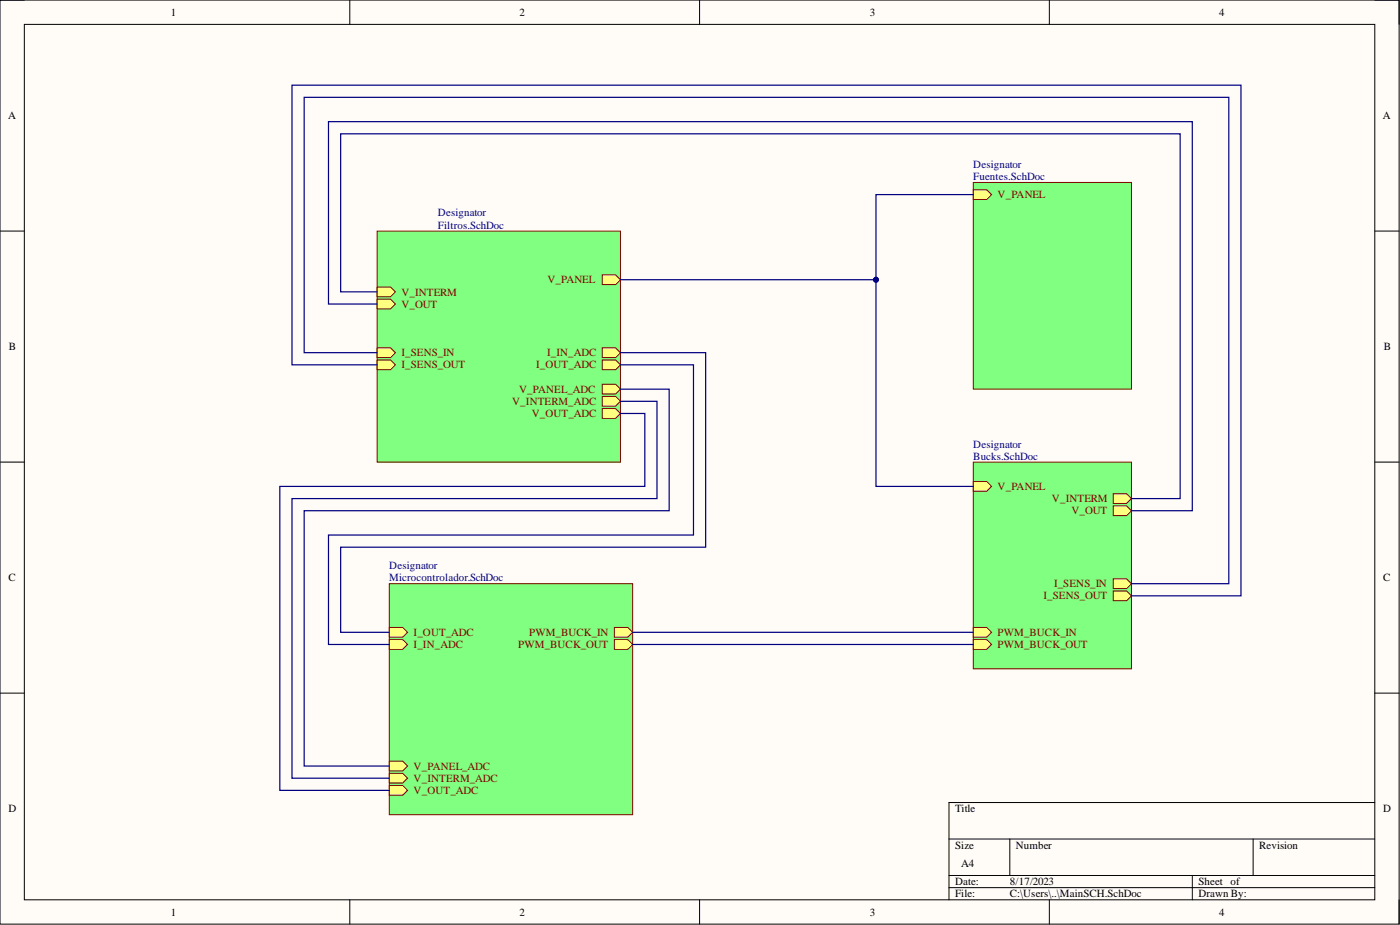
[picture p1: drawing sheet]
<svg xmlns="http://www.w3.org/2000/svg" width="292mm" height="193mm" viewBox="0 0 292 193" stroke-linecap="round" stroke-linejoin="round" font-family="sans-serif">
<path d="M0 0h291.9v192.8h-291.9z" fill-rule="evenodd" fill="#fffcf8"/>
<path d="M0 0h291.9v192.8h-291.9z" fill="none" stroke="#000" stroke-width=".21"/>
<path d="M5.1 5.1h281.7v182.6h-281.7z" fill-rule="evenodd" fill="#fffcf8"/>
<g fill="none" stroke="#000" stroke-width=".21">
<path d="M0 0h5.1M5.1 5.1h281.7v182.6h-281.7zM73 0v5.1M146 0v5.1M218.9 0v5.1M286.8 0h5.1v5.1M0 48.2h5.1M286.8 48.2h5.1M0 96.4h5.1M286.8 96.4h5.1M0 144.6h5.1M286.8 144.6h5.1"/>
<path d="M198 175h88.8M210.7 175v7.6M261.5 175v7.6M286.8 167.4h-88.8v20.3M73 187.7v5.1M146 187.7v5.1M198 182.6h88.8M198 185.2h88.8M218.9 187.7v5.1M248.8 182.6v5.1M291.9 187.7v5.1"/>
</g>
<path d="M203.1 96.4h33v43.1h-33z" fill-rule="evenodd" fill="#80ff80"/>
<path d="M203.1 96.4h33v43.1h-33z" fill="none" stroke="#800000" stroke-width=".21"/>
<path d="M203.1 100.5h2.8l1 1-1 1h-2.8z" fill-rule="evenodd" fill="#ffff80"/>
<path d="M203.1 100.5h2.8l1 1-1 1h-2.8z" fill="none" stroke="#800000" stroke-width=".21"/>
<path d="M232.3 103h2.8l1 1-1 1h-2.8z" fill-rule="evenodd" fill="#ffff80"/>
<path d="M232.3 103h2.8l1 1-1 1h-2.8z" fill="none" stroke="#800000" stroke-width=".21"/>
<path d="M203.1 133.4h2.8l1 1-1 1.1h-2.8z" fill-rule="evenodd" fill="#ffff80"/>
<path d="M203.1 133.4h2.8l1 1-1 1.1h-2.8z" fill="none" stroke="#800000" stroke-width=".21"/>
<path d="M203.1 130.9h2.8l1 1-1 1h-2.8z" fill-rule="evenodd" fill="#ffff80"/>
<path d="M203.1 130.9h2.8l1 1-1 1h-2.8z" fill="none" stroke="#800000" stroke-width=".21"/>
<path d="M232.3 105.5h2.8l1 1-1 1.1h-2.8z" fill-rule="evenodd" fill="#ffff80"/>
<path d="M232.3 105.5h2.8l1 1-1 1.1h-2.8z" fill="none" stroke="#800000" stroke-width=".21"/>
<path d="M232.3 120.8h2.8l1 1-1 1h-2.8z" fill-rule="evenodd" fill="#ffff80"/>
<path d="M232.3 120.8h2.8l1 1-1 1h-2.8z" fill="none" stroke="#800000" stroke-width=".21"/>
<path d="M232.3 123.3h2.8l1 1-1 1h-2.8z" fill-rule="evenodd" fill="#ffff80"/>
<path d="M232.3 123.3h2.8l1 1-1 1h-2.8z" fill="none" stroke="#800000" stroke-width=".21"/>
<path d="M78.7 48.2h50.8v48.2h-50.8z" fill-rule="evenodd" fill="#80ff80"/>
<path d="M78.7 48.2h50.8v48.2h-50.8z" fill="none" stroke="#800000" stroke-width=".21"/>
<path d="M78.7 72.6h2.8l1 1-1 1h-2.8z" fill-rule="evenodd" fill="#ffff80"/>
<path d="M78.7 72.6h2.8l1 1-1 1h-2.8z" fill="none" stroke="#800000" stroke-width=".21"/>
<path d="M78.7 75.1h2.8l1 1-1 1h-2.8z" fill-rule="evenodd" fill="#ffff80"/>
<path d="M78.7 75.1h2.8l1 1-1 1h-2.8z" fill="none" stroke="#800000" stroke-width=".21"/>
<path d="M78.7 59.9h2.8l1 1-1 1h-2.8z" fill-rule="evenodd" fill="#ffff80"/>
<path d="M78.7 59.9h2.8l1 1-1 1h-2.8z" fill="none" stroke="#800000" stroke-width=".21"/>
<path d="M78.7 62.4h2.8l1 1-1 1h-2.8z" fill-rule="evenodd" fill="#ffff80"/>
<path d="M78.7 62.4h2.8l1 1-1 1h-2.8z" fill="none" stroke="#800000" stroke-width=".21"/>
<path d="M125.7 57.3h2.7l1.1 1.1-1.1 1h-2.7z" fill-rule="evenodd" fill="#ffff80"/>
<path d="M125.7 57.3h2.7l1.1 1.1-1.1 1h-2.7z" fill="none" stroke="#800000" stroke-width=".21"/>
<path d="M125.7 72.6h2.7l1.1 1-1.1 1h-2.7z" fill-rule="evenodd" fill="#ffff80"/>
<path d="M125.7 72.6h2.7l1.1 1-1.1 1h-2.7z" fill="none" stroke="#800000" stroke-width=".21"/>
<path d="M125.7 75.1h2.7l1.1 1-1.1 1h-2.7z" fill-rule="evenodd" fill="#ffff80"/>
<path d="M125.7 75.1h2.7l1.1 1-1.1 1h-2.7z" fill="none" stroke="#800000" stroke-width=".21"/>
<path d="M125.7 80.2h2.7l1.1 1-1.1 1h-2.7z" fill-rule="evenodd" fill="#ffff80"/>
<path d="M125.7 80.2h2.7l1.1 1-1.1 1h-2.7z" fill="none" stroke="#800000" stroke-width=".21"/>
<path d="M125.7 82.7h2.7l1.1 1-1.1 1h-2.7z" fill-rule="evenodd" fill="#ffff80"/>
<path d="M125.7 82.7h2.7l1.1 1-1.1 1h-2.7z" fill="none" stroke="#800000" stroke-width=".21"/>
<path d="M125.7 85.2h2.7l1.1 1.1-1.1 1h-2.7z" fill-rule="evenodd" fill="#ffff80"/>
<path d="M125.7 85.2h2.7l1.1 1.1-1.1 1h-2.7z" fill="none" stroke="#800000" stroke-width=".21"/>
<path d="M203.1 38.1h33v43.1h-33z" fill-rule="evenodd" fill="#80ff80"/>
<path d="M203.1 38.1h33v43.1h-33z" fill="none" stroke="#800000" stroke-width=".21"/>
<path d="M203.1 39.6h2.8l1 1-1 1h-2.8z" fill-rule="evenodd" fill="#ffff80"/>
<path d="M203.1 39.6h2.8l1 1-1 1h-2.8z" fill="none" stroke="#800000" stroke-width=".21"/>
<path d="M81.2 121.8h50.8v48.2h-50.8z" fill-rule="evenodd" fill="#80ff80"/>
<path d="M81.2 121.8h50.8v48.2h-50.8z" fill="none" stroke="#800000" stroke-width=".21"/>
<path d="M81.2 133.4h2.8l1 1-1 1.1h-2.8z" fill-rule="evenodd" fill="#ffff80"/>
<path d="M81.2 133.4h2.8l1 1-1 1.1h-2.8z" fill="none" stroke="#800000" stroke-width=".21"/>
<path d="M81.2 130.9h2.8l1 1-1 1h-2.8z" fill-rule="evenodd" fill="#ffff80"/>
<path d="M81.2 130.9h2.8l1 1-1 1h-2.8z" fill="none" stroke="#800000" stroke-width=".21"/>
<path d="M81.2 158.8h2.8l1 1-1 1h-2.8z" fill-rule="evenodd" fill="#ffff80"/>
<path d="M81.2 158.8h2.8l1 1-1 1h-2.8z" fill="none" stroke="#800000" stroke-width=".21"/>
<path d="M81.2 161.3h2.8l1 1-1 1.1h-2.8z" fill-rule="evenodd" fill="#ffff80"/>
<path d="M81.2 161.3h2.8l1 1-1 1.1h-2.8z" fill="none" stroke="#800000" stroke-width=".21"/>
<path d="M128.2 130.9h2.8l1 1-1 1h-2.8z" fill-rule="evenodd" fill="#ffff80"/>
<path d="M128.2 130.9h2.8l1 1-1 1h-2.8z" fill="none" stroke="#800000" stroke-width=".21"/>
<path d="M128.2 133.4h2.8l1 1-1 1.1h-2.8z" fill-rule="evenodd" fill="#ffff80"/>
<path d="M128.2 133.4h2.8l1 1-1 1.1h-2.8z" fill="none" stroke="#800000" stroke-width=".21"/>
<path d="M81.2 163.9h2.8l1 1-1 1h-2.8z" fill-rule="evenodd" fill="#ffff80"/>
<path d="M81.2 163.9h2.8l1 1-1 1h-2.8z" fill="none" stroke="#800000" stroke-width=".21"/>
<path d="M129.5 58.4h53.3" fill="none" stroke="#000080" stroke-width=".25"/>
<circle cx="182.8" cy="58.4" r=".51" fill="#000080"/>
<circle cx="182.8" cy="58.4" r=".51" fill="none" stroke="#000080" stroke-width=".21"/>
<path d="M203.1 40.6h-20.3v60.9h20.3M78.7 60.9h-7.6v-33h175.1v76.1h-10.1M78.7 63.4h-10.2v-38h180.3v81.1h-12.7M78.7 73.6h-15.2v-53.3h192.9v101.5h-20.3M78.7 76.1h-17.8v-58.3h198v106.5h-22.8" fill="none" stroke="#000080" stroke-width=".25"/>
<circle cx="182.8" cy="58.4" r=".51" fill="#000080"/>
<circle cx="182.8" cy="58.4" r=".51" fill="none" stroke="#000080" stroke-width=".21"/>
<path d="M129.5 76.1h15.2v35.5h-76.2v22.8h12.7M129.5 73.6h17.7v40.6h-76.1v17.7h10.1M129.5 86.3h5v15.2h-76.1v63.4h22.8M129.5 83.7h7.6v20.3h-76.2v58.3h20.3M129.5 81.2h10.1v25.3h-76.1v53.3h17.7M132 131.9h71.1M132 134.4h71.1" fill="none" stroke="#000080" stroke-width=".25"/>
<g font-size="2.3">
<text x="35.6" y="3.3">1</text>
<text x="108.4" y="3.3">2</text>
<text x="181.5" y="3.3">3</text>
<text x="254.3" y="3.3">4</text>
<text x="1.7" y="24.9">A</text>
<text x="288.5" y="24.9">A</text>
<text x="1.9" y="73.1">B</text>
<text x="288.7" y="73.1">B</text>
<text x="1.8" y="121.3">C</text>
<text x="288.6" y="121.3">C</text>
<text x="1.8" y="169.5">D</text>
<text x="199.3" y="169.5">Title</text>
<text x="288.6" y="169.5">D</text>
<text x="199.3" y="177.1">Size</text>
<text x="212" y="177.1">Number</text>
<text x="262.7" y="177.1">Revision</text>
<text x="199.3" y="184.7">Date:</text>
<text x="200.5" y="180.9">A4</text>
<text x="210.7" y="184.7">8/17/2023</text>
<text x="250" y="184.7">Sheet of</text>
<text x="35.6" y="191">1</text>
<text x="108.4" y="191">2</text>
<text x="181.5" y="191">3</text>
<text x="199.3" y="187.2">File:</text>
<text x="210.7" y="187.2">C:\Users\..\MainSCH.SchDoc</text>
<text x="250" y="187.2">Drawn By:</text>
<text x="254.3" y="191">4</text>
</g>
<g font-size="2.3" fill="#000080">
<text x="203.1" y="35">Designator</text>
<text x="203.1" y="37.6">Fuentes.SchDoc</text>
<text x="91.4" y="45.2">Designator</text>
<text x="91.4" y="47.7">Filtros.SchDoc</text>
<text x="203.1" y="93.4">Designator</text>
<text x="203.1" y="95.9">Bucks.SchDoc</text>
<text x="81.2" y="118.7">Designator</text>
<text x="81.2" y="121.3">Microcontrolador.SchDoc</text>
</g>
<g font-size="2.3" fill="#800000">
<text x="208.2" y="41.4">V_PANEL</text>
<text x="114.2" y="59.1">V_PANEL</text>
<text x="83.8" y="61.7">V_INTERM</text>
<text x="83.8" y="64.2">V_OUT</text>
<text x="83.8" y="74.3">I_SENS_IN</text>
<text x="83.8" y="76.9">I_SENS_OUT</text>
<text x="111.9" y="76.9">I_OUT_ADC</text>
<text x="114.1" y="74.3">I_IN_ADC</text>
<text x="108.3" y="81.9">V_PANEL_ADC</text>
<text x="106.9" y="84.5">V_INTERM_ADC</text>
<text x="110.9" y="87">V_OUT_ADC</text>
<text x="208.2" y="102.2">V_PANEL</text>
<text x="219.5" y="104.8">V_INTERM</text>
<text x="223.6" y="107.3">V_OUT</text>
<text x="217.7" y="125.1">I_SENS_OUT</text>
<text x="219.9" y="122.5">I_SENS_IN</text>
<text x="86.3" y="135.2">I_IN_ADC</text>
<text x="86.3" y="132.7">I_OUT_ADC</text>
<text x="108.1" y="135.2">PWM_BUCK_OUT</text>
<text x="110.4" y="132.7">PWM_BUCK_IN</text>
<text x="208.2" y="135.2">PWM_BUCK_OUT</text>
<text x="208.2" y="132.7">PWM_BUCK_IN</text>
<text x="86.3" y="160.6">V_PANEL_ADC</text>
<text x="86.3" y="163.1">V_INTERM_ADC</text>
<text x="86.3" y="165.6">V_OUT_ADC</text>
</g>
</svg>
